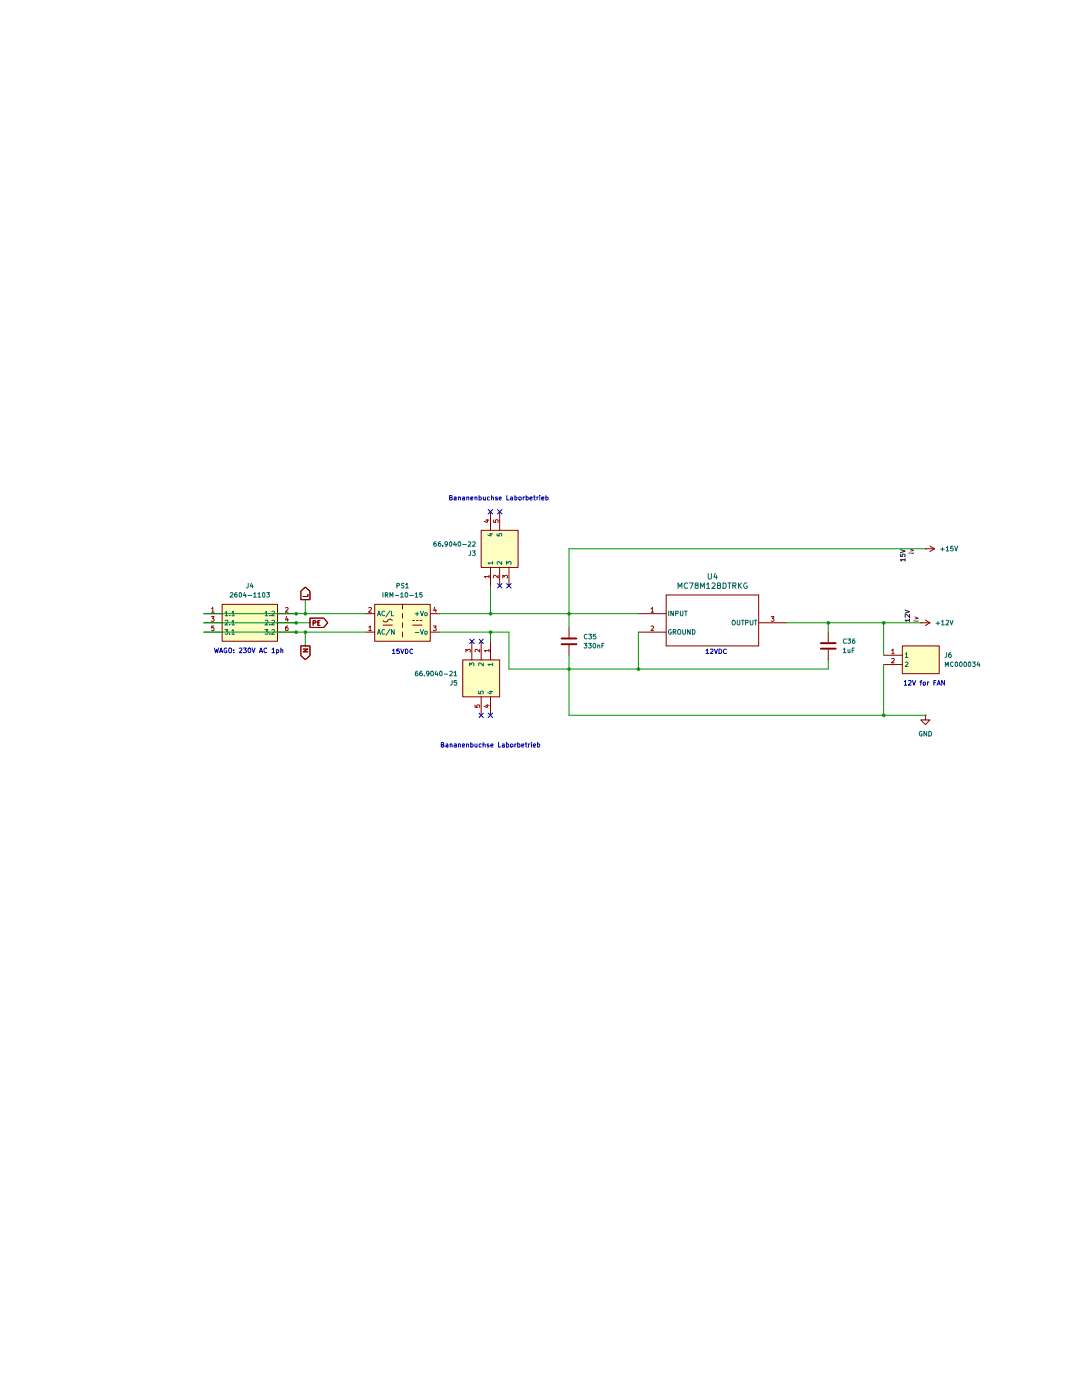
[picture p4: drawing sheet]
(kicad_sch
 (version 20260306)
 (generator "eeschema")
 (generator_version "10.0")
 (paper "A4")
 (title_block
  (title "Powersuppy")
  (date "2026-04-19")
  (rev "1.0")
  (company "Michael Hoyer, Simon Schaeffler, Florian Scheel"))
 (lib_symbols
  (symbol "Converter_ACDC:IRM-10-15" (exclude_from_sim no) (in_bom yes) (on_board yes)
   (in_pos_files yes)
   (duplicate_pin_numbers_are_jumpers no)
   (property "Reference" "PS" (at 0 6.35 0) (show_name no) (do_not_autoplace no) (effects (font (size 1.27 1.27))))
   (property "Value" "IRM-10-15" (at 0 -6.35 0) (show_name no) (do_not_autoplace no) (effects (font (size 1.27 1.27))))
   (property "Footprint" "Converter_ACDC:Converter_ACDC_MeanWell_IRM-10-xx_THT" (at 0 -8.89 0) (show_name no) (do_not_autoplace no) (hide yes) (effects (font (size 1.27 1.27))))
   (property "Datasheet" "https://www.meanwell.com/Upload/PDF/IRM-10/IRM-10-SPEC.PDF" (at 0 -10.16 0) (show_name no) (do_not_autoplace no) (hide yes) (effects (font (size 1.27 1.27))))
   (property "Description" "15V, 670mA, 10.05W, Isolated, AC-DC, 222A(IRM10)" (at 0 0 0) (show_name no) (do_not_autoplace no) (hide yes) (effects (font (size 1.27 1.27))))
   (symbol "IRM-10-15_0_1"
    (rectangle (start -7.62 5.08) (end 7.62 -5.08) (stroke (width 0.254) (type default)) (fill (type background)))
    (polyline (pts (xy -5.334 -0.635) (xy -2.794 -0.635)) (stroke (width 0) (type default)) (fill (type none)))
    (arc (start -4.064 0.635) (mid -4.699 0.2495) (end -5.334 0.635) (stroke (width 0) (type default)) (fill (type none)))
    (arc (start -4.064 0.635) (mid -3.429 1.0072) (end -2.794 0.635) (stroke (width 0) (type default)) (fill (type none)))
    (polyline (pts (xy 0 5.08) (xy 0 3.81)) (stroke (width 0) (type default)) (fill (type none)))
    (polyline (pts (xy 0 2.54) (xy 0 1.27)) (stroke (width 0) (type default)) (fill (type none)))
    (polyline (pts (xy 0 0) (xy 0 -1.27)) (stroke (width 0) (type default)) (fill (type none)))
    (polyline (pts (xy 0 -2.54) (xy 0 -3.81)) (stroke (width 0) (type default)) (fill (type none)))
    (polyline (pts (xy 2.794 0.635) (xy 3.302 0.635)) (stroke (width 0) (type default)) (fill (type none)))
    (polyline (pts (xy 2.794 -0.635) (xy 5.334 -0.635)) (stroke (width 0) (type default)) (fill (type none)))
    (polyline (pts (xy 3.81 0.635) (xy 4.318 0.635)) (stroke (width 0) (type default)) (fill (type none)))
    (polyline (pts (xy 4.826 0.635) (xy 5.334 0.635)) (stroke (width 0) (type default)) (fill (type none))))
   (symbol "IRM-10-15_1_1"
    (pin power_in line (at -10.16 -2.54 0) (length 2.54) (name "AC/N" (effects (font (size 1.27 1.27)))) (number "1" (effects (font (size 1.27 1.27)))))
    (pin power_in line (at -10.16 2.54 0) (length 2.54) (name "AC/L" (effects (font (size 1.27 1.27)))) (number "2" (effects (font (size 1.27 1.27)))))
    (pin power_out line (at 10.16 -2.54 180) (length 2.54) (name "-Vo" (effects (font (size 1.27 1.27)))) (number "3" (effects (font (size 1.27 1.27)))))
    (pin power_out line (at 10.16 2.54 180) (length 2.54) (name "+Vo" (effects (font (size 1.27 1.27)))) (number "4" (effects (font (size 1.27 1.27))))))
   (embedded_fonts no))
  (symbol "Device:C"
   (pin_numbers (hide yes))
   (pin_names
    (offset 0.254)) (exclude_from_sim no) (in_bom yes) (on_board yes)
   (in_pos_files yes)
   (duplicate_pin_numbers_are_jumpers no)
   (property "Reference" "C" (at 0.635 2.54 0) (show_name no) (do_not_autoplace no) (effects (font (size 1.27 1.27)) (justify left)))
   (property "Value" "C" (at 0.635 -2.54 0) (show_name no) (do_not_autoplace no) (effects (font (size 1.27 1.27)) (justify left)))
   (property "Footprint" "" (at 0.9652 -3.81 0) (show_name no) (do_not_autoplace no) (hide yes) (effects (font (size 1.27 1.27))))
   (property "Datasheet" "" (at 0 0 0) (show_name no) (do_not_autoplace no) (hide yes) (effects (font (size 1.27 1.27))))
   (property "Description" "Unpolarized capacitor" (at 0 0 0) (show_name no) (do_not_autoplace no) (hide yes) (effects (font (size 1.27 1.27))))
   (symbol "C_0_1"
    (polyline (pts (xy -2.032 0.762) (xy 2.032 0.762)) (stroke (width 0.508) (type default)) (fill (type none)))
    (polyline (pts (xy -2.032 -0.762) (xy 2.032 -0.762)) (stroke (width 0.508) (type default)) (fill (type none))))
   (symbol "C_1_1"
    (pin passive line (at 0 3.81 270) (length 2.794) (name "" (effects (font (size 1.27 1.27)))) (number "1" (effects (font (size 1.27 1.27)))))
    (pin passive line (at 0 -3.81 90) (length 2.794) (name "" (effects (font (size 1.27 1.27)))) (number "2" (effects (font (size 1.27 1.27))))))
   (embedded_fonts no))
  (symbol "SamacSys_Parts:2604-1103" (exclude_from_sim no) (in_bom yes) (on_board yes)
   (in_pos_files yes)
   (duplicate_pin_numbers_are_jumpers no)
   (property "Reference" "J" (at 21.59 7.62 0) (show_name no) (do_not_autoplace no) (effects (font (size 1.27 1.27)) (justify left top)))
   (property "Value" "2604-1103" (at 21.59 5.08 0) (show_name no) (do_not_autoplace no) (effects (font (size 1.27 1.27)) (justify left top)))
   (property "Footprint" "SamacSys_Parts:26041103" (at 21.59 -94.92 0) (show_name no) (do_not_autoplace no) (hide yes) (effects (font (size 1.27 1.27)) (justify left top)))
   (property "Datasheet" "https://www.wago.com/2604-1103" (at 21.59 -194.92 0) (show_name no) (do_not_autoplace no) (hide yes) (effects (font (size 1.27 1.27)) (justify left top)))
   (property "Description" "PCB terminal block; lever; 4 mm; Pin spacing 5 mm; 3-pole; Push-in CAGE CLAMP" (at 0 0 0) (show_name no) (do_not_autoplace no) (hide yes) (effects (font (size 1.27 1.27))))
   (property "Height" "16.7" (at 21.59 -394.92 0) (show_name no) (do_not_autoplace no) (hide yes) (effects (font (size 1.27 1.27)) (justify left top)))
   (property "Manufacturer_Name" "Wago" (at 21.59 -494.92 0) (show_name no) (do_not_autoplace no) (hide yes) (effects (font (size 1.27 1.27)) (justify left top)))
   (property "Manufacturer_Part_Number" "2604-1103" (at 21.59 -594.92 0) (show_name no) (do_not_autoplace no) (hide yes) (effects (font (size 1.27 1.27)) (justify left top)))
   (property "Mouser Part Number" "" (at 21.59 -694.92 0) (show_name no) (do_not_autoplace no) (hide yes) (effects (font (size 1.27 1.27)) (justify left top)))
   (property "Mouser Price/Stock" "" (at 21.59 -794.92 0) (show_name no) (do_not_autoplace no) (hide yes) (effects (font (size 1.27 1.27)) (justify left top)))
   (property "Arrow Part Number" "2604-1103" (at 21.59 -894.92 0) (show_name no) (do_not_autoplace no) (hide yes) (effects (font (size 1.27 1.27)) (justify left top)))
   (property "Arrow Price/Stock" "https://www.arrow.com/en/products/2604-1103/wago-kontakttechnik-gmbh?utm_currency=USD&region=nac" (at 21.59 -994.92 0) (show_name no) (do_not_autoplace no) (hide yes) (effects (font (size 1.27 1.27)) (justify left top)))
   (symbol "2604-1103_1_1"
    (rectangle (start 5.08 2.54) (end 20.32 -7.62) (stroke (width 0.254) (type default)) (fill (type background)))
    (pin passive line (at 0 0 0) (length 5.08) (name "1.1" (effects (font (size 1.27 1.27)))) (number "1" (effects (font (size 1.27 1.27)))))
    (pin passive line (at 25.4 0 180) (length 5.08) (name "1.2" (effects (font (size 1.27 1.27)))) (number "2" (effects (font (size 1.27 1.27)))))
    (pin passive line (at 0 -2.54 0) (length 5.08) (name "2.1" (effects (font (size 1.27 1.27)))) (number "3" (effects (font (size 1.27 1.27)))))
    (pin passive line (at 25.4 -2.54 180) (length 5.08) (name "2.2" (effects (font (size 1.27 1.27)))) (number "4" (effects (font (size 1.27 1.27)))))
    (pin passive line (at 0 -5.08 0) (length 5.08) (name "3.1" (effects (font (size 1.27 1.27)))) (number "5" (effects (font (size 1.27 1.27)))))
    (pin passive line (at 25.4 -5.08 180) (length 5.08) (name "3.2" (effects (font (size 1.27 1.27)))) (number "6" (effects (font (size 1.27 1.27))))))
   (embedded_fonts no))
  (symbol "SamacSys_Parts:66.9040-21" (exclude_from_sim no) (in_bom yes) (on_board yes)
   (in_pos_files yes)
   (duplicate_pin_numbers_are_jumpers no)
   (property "Reference" "J" (at 16.51 7.62 0) (show_name no) (do_not_autoplace no) (effects (font (size 1.27 1.27)) (justify left top)))
   (property "Value" "66.9040-21" (at 16.51 5.08 0) (show_name no) (do_not_autoplace no) (effects (font (size 1.27 1.27)) (justify left top)))
   (property "Footprint" "SamacSys_Parts:66904021" (at 16.51 -94.92 0) (show_name no) (do_not_autoplace no) (hide yes) (effects (font (size 1.27 1.27)) (justify left top)))
   (property "Datasheet" "https://www.staubli.com/content/dam/ecs/technical-documentation/datasheets/TM/66.9040_en.pdf" (at 16.51 -194.92 0) (show_name no) (do_not_autoplace no) (hide yes) (effects (font (size 1.27 1.27)) (justify left top)))
   (property "Description" "Staubli Black Female Banana Socket, 4 mm Connector, Solder Termination, 24A, 1000V, Gold Plating" (at 0 0 0) (show_name no) (do_not_autoplace no) (hide yes) (effects (font (size 1.27 1.27))))
   (property "Height" "11.5" (at 16.51 -394.92 0) (show_name no) (do_not_autoplace no) (hide yes) (effects (font (size 1.27 1.27)) (justify left top)))
   (property "Farnell Part Number" "" (at 16.51 -494.92 0) (show_name no) (do_not_autoplace no) (hide yes) (effects (font (size 1.27 1.27)) (justify left top)))
   (property "Farnell Price/Stock" "" (at 16.51 -594.92 0) (show_name no) (do_not_autoplace no) (hide yes) (effects (font (size 1.27 1.27)) (justify left top)))
   (property "Manufacturer_Name" "STAUBLI" (at 16.51 -694.92 0) (show_name no) (do_not_autoplace no) (hide yes) (effects (font (size 1.27 1.27)) (justify left top)))
   (property "Manufacturer_Part_Number" "66.9040-21" (at 16.51 -794.92 0) (show_name no) (do_not_autoplace no) (hide yes) (effects (font (size 1.27 1.27)) (justify left top)))
   (symbol "66.9040-21_1_1"
    (rectangle (start 5.08 2.54) (end 15.24 -7.62) (stroke (width 0.254) (type default)) (fill (type background)))
    (pin passive line (at 0 0 0) (length 5.08) (name "1" (effects (font (size 1.27 1.27)))) (number "1" (effects (font (size 1.27 1.27)))))
    (pin passive line (at 0 -2.54 0) (length 5.08) (name "2" (effects (font (size 1.27 1.27)))) (number "2" (effects (font (size 1.27 1.27)))))
    (pin passive line (at 0 -5.08 0) (length 5.08) (name "3" (effects (font (size 1.27 1.27)))) (number "3" (effects (font (size 1.27 1.27)))))
    (pin passive line (at 20.32 0 180) (length 5.08) (name "4" (effects (font (size 1.27 1.27)))) (number "4" (effects (font (size 1.27 1.27)))))
    (pin passive line (at 20.32 -2.54 180) (length 5.08) (name "5" (effects (font (size 1.27 1.27)))) (number "5" (effects (font (size 1.27 1.27))))))
   (embedded_fonts no))
  (symbol "SamacSys_Parts:66.9040-22" (exclude_from_sim no) (in_bom yes) (on_board yes)
   (in_pos_files yes)
   (duplicate_pin_numbers_are_jumpers no)
   (property "Reference" "J" (at 16.51 7.62 0) (show_name no) (do_not_autoplace no) (effects (font (size 1.27 1.27)) (justify left top)))
   (property "Value" "66.9040-22" (at 16.51 5.08 0) (show_name no) (do_not_autoplace no) (effects (font (size 1.27 1.27)) (justify left top)))
   (property "Footprint" "SamacSys_Parts:66904022" (at 16.51 -94.92 0) (show_name no) (do_not_autoplace no) (hide yes) (effects (font (size 1.27 1.27)) (justify left top)))
   (property "Datasheet" "" (at 16.51 -194.92 0) (show_name no) (do_not_autoplace no) (hide yes) (effects (font (size 1.27 1.27)) (justify left top)))
   (property "Description" "STAUBLI - 66.9040-22 - SOCKET, PCB, 4MM, R/A, RED" (at 0 0 0) (show_name no) (do_not_autoplace no) (hide yes) (effects (font (size 1.27 1.27))))
   (property "Height" "11.5" (at 16.51 -394.92 0) (show_name no) (do_not_autoplace no) (hide yes) (effects (font (size 1.27 1.27)) (justify left top)))
   (property "Farnell Part Number" "" (at 16.51 -494.92 0) (show_name no) (do_not_autoplace no) (hide yes) (effects (font (size 1.27 1.27)) (justify left top)))
   (property "Farnell Price/Stock" "" (at 16.51 -594.92 0) (show_name no) (do_not_autoplace no) (hide yes) (effects (font (size 1.27 1.27)) (justify left top)))
   (property "Manufacturer_Name" "STAUBLI" (at 16.51 -694.92 0) (show_name no) (do_not_autoplace no) (hide yes) (effects (font (size 1.27 1.27)) (justify left top)))
   (property "Manufacturer_Part_Number" "66.9040-22" (at 16.51 -794.92 0) (show_name no) (do_not_autoplace no) (hide yes) (effects (font (size 1.27 1.27)) (justify left top)))
   (symbol "66.9040-22_1_1"
    (rectangle (start 5.08 2.54) (end 15.24 -7.62) (stroke (width 0.254) (type default)) (fill (type background)))
    (pin passive line (at 0 0 0) (length 5.08) (name "1" (effects (font (size 1.27 1.27)))) (number "1" (effects (font (size 1.27 1.27)))))
    (pin passive line (at 0 -2.54 0) (length 5.08) (name "2" (effects (font (size 1.27 1.27)))) (number "2" (effects (font (size 1.27 1.27)))))
    (pin passive line (at 0 -5.08 0) (length 5.08) (name "3" (effects (font (size 1.27 1.27)))) (number "3" (effects (font (size 1.27 1.27)))))
    (pin passive line (at 20.32 0 180) (length 5.08) (name "4" (effects (font (size 1.27 1.27)))) (number "4" (effects (font (size 1.27 1.27)))))
    (pin passive line (at 20.32 -2.54 180) (length 5.08) (name "5" (effects (font (size 1.27 1.27)))) (number "5" (effects (font (size 1.27 1.27))))))
   (embedded_fonts no))
  (symbol "SamacSys_Parts:MC78M12BDTRKG"
   (pin_names
    (offset 0.254)) (exclude_from_sim no) (in_bom yes) (on_board yes)
   (in_pos_files yes)
   (duplicate_pin_numbers_are_jumpers no)
   (property "Reference" "U" (at 0.254 12.192 0) (show_name no) (do_not_autoplace no) (effects (font (size 1.524 1.524))))
   (property "Value" "MC78M12BDTRKG" (at 0.254 9.652 0) (show_name no) (do_not_autoplace no) (effects (font (size 1.524 1.524))))
   (property "Footprint" "SamacSys_Parts:DPAK-3_ONS" (at 0 -7.874 0) (show_name no) (do_not_autoplace no) (hide yes) (effects (font (size 1.27 1.27)
    (italic yes))))
   (property "Datasheet" "MC78M12BDTRKG" (at 0.508 -10.16 0) (show_name no) (do_not_autoplace no) (hide yes) (effects (font (size 1.27 1.27)
    (italic yes))))
   (property "Description" "" (at -20.32 11.43 0) (show_name no) (do_not_autoplace no) (hide yes) (effects (font (size 1.27 1.27))))
   (symbol "MC78M12BDTRKG_0_1"
    (polyline (pts (xy -12.7 7.62) (xy -12.7 -6.35)) (stroke (width 0.127) (type default)) (fill (type none)))
    (polyline (pts (xy -12.7 -6.35) (xy 12.7 -6.35)) (stroke (width 0.127) (type default)) (fill (type none)))
    (polyline (pts (xy 12.7 7.62) (xy -12.7 7.62)) (stroke (width 0.127) (type default)) (fill (type none)))
    (polyline (pts (xy 12.7 -6.35) (xy 12.7 7.62)) (stroke (width 0.127) (type default)) (fill (type none)))
    (pin input line (at -20.32 2.54 0) (length 7.62) (name "INPUT" (effects (font (size 1.27 1.27)))) (number "1" (effects (font (size 1.27 1.27)))))
    (pin power_in line (at -20.32 -2.54 0) (length 7.62) (name "GROUND" (effects (font (size 1.27 1.27)))) (number "2" (effects (font (size 1.27 1.27)))))
    (pin output line (at 20.32 0 180) (length 7.62) (name "OUTPUT" (effects (font (size 1.27 1.27)))) (number "3" (effects (font (size 1.27 1.27))))))
   (embedded_fonts no))
  (symbol "power:+12V"
   (power global)
   (pin_numbers (hide yes))
   (pin_names
    (offset 0) (hide yes)) (exclude_from_sim no) (in_bom yes) (on_board yes)
   (in_pos_files yes)
   (duplicate_pin_numbers_are_jumpers no)
   (property "Reference" "#PWR" (at 0 -3.81 0) (show_name no) (do_not_autoplace no) (hide yes) (effects (font (size 1.27 1.27))))
   (property "Value" "+12V" (at 0 3.556 0) (show_name no) (do_not_autoplace no) (effects (font (size 1.27 1.27))))
   (property "Footprint" "" (at 0 0 0) (show_name no) (do_not_autoplace no) (hide yes) (effects (font (size 1.27 1.27))))
   (property "Datasheet" "" (at 0 0 0) (show_name no) (do_not_autoplace no) (hide yes) (effects (font (size 1.27 1.27))))
   (property "Description" "Power symbol creates a global label with name \"+12V\"" (at 0 0 0) (show_name no) (do_not_autoplace no) (hide yes) (effects (font (size 1.27 1.27))))
   (symbol "+12V_0_1"
    (polyline (pts (xy -0.762 1.27) (xy 0 2.54)) (stroke (width 0) (type default)) (fill (type none)))
    (polyline (pts (xy 0 2.54) (xy 0.762 1.27)) (stroke (width 0) (type default)) (fill (type none)))
    (polyline (pts (xy 0 0) (xy 0 2.54)) (stroke (width 0) (type default)) (fill (type none))))
   (symbol "+12V_1_1"
    (pin power_in line (at 0 0 90) (length 0) (name "" (effects (font (size 1.27 1.27)))) (number "1" (effects (font (size 1.27 1.27))))))
   (embedded_fonts no))
  (symbol "power:+15V"
   (power global)
   (pin_numbers (hide yes))
   (pin_names
    (offset 0) (hide yes)) (exclude_from_sim no) (in_bom yes) (on_board yes)
   (in_pos_files yes)
   (duplicate_pin_numbers_are_jumpers no)
   (property "Reference" "#PWR" (at 0 -3.81 0) (show_name no) (do_not_autoplace no) (hide yes) (effects (font (size 1.27 1.27))))
   (property "Value" "+15V" (at 0 3.556 0) (show_name no) (do_not_autoplace no) (effects (font (size 1.27 1.27))))
   (property "Footprint" "" (at 0 0 0) (show_name no) (do_not_autoplace no) (hide yes) (effects (font (size 1.27 1.27))))
   (property "Datasheet" "" (at 0 0 0) (show_name no) (do_not_autoplace no) (hide yes) (effects (font (size 1.27 1.27))))
   (property "Description" "Power symbol creates a global label with name \"+15V\"" (at 0 0 0) (show_name no) (do_not_autoplace no) (hide yes) (effects (font (size 1.27 1.27))))
   (symbol "+15V_0_1"
    (polyline (pts (xy -0.762 1.27) (xy 0 2.54)) (stroke (width 0) (type default)) (fill (type none)))
    (polyline (pts (xy 0 2.54) (xy 0.762 1.27)) (stroke (width 0) (type default)) (fill (type none)))
    (polyline (pts (xy 0 0) (xy 0 2.54)) (stroke (width 0) (type default)) (fill (type none))))
   (symbol "+15V_1_1"
    (pin power_in line (at 0 0 90) (length 0) (name "" (effects (font (size 1.27 1.27)))) (number "1" (effects (font (size 1.27 1.27))))))
   (embedded_fonts no))
  (symbol "power:GND"
   (power global)
   (pin_numbers (hide yes))
   (pin_names
    (offset 0) (hide yes)) (exclude_from_sim no) (in_bom yes) (on_board yes)
   (in_pos_files yes)
   (duplicate_pin_numbers_are_jumpers no)
   (property "Reference" "#PWR" (at 0 -6.35 0) (show_name no) (do_not_autoplace no) (hide yes) (effects (font (size 1.27 1.27))))
   (property "Value" "GND" (at 0 -3.81 0) (show_name no) (do_not_autoplace no) (effects (font (size 1.27 1.27))))
   (property "Footprint" "" (at 0 0 0) (show_name no) (do_not_autoplace no) (hide yes) (effects (font (size 1.27 1.27))))
   (property "Datasheet" "" (at 0 0 0) (show_name no) (do_not_autoplace no) (hide yes) (effects (font (size 1.27 1.27))))
   (property "Description" "Power symbol creates a global label with name \"GND\" , ground" (at 0 0 0) (show_name no) (do_not_autoplace no) (hide yes) (effects (font (size 1.27 1.27))))
   (symbol "GND_0_1"
    (polyline (pts (xy 0 0) (xy 0 -1.27) (xy 1.27 -1.27) (xy 0 -2.54) (xy -1.27 -1.27) (xy 0 -1.27)) (stroke (width 0) (type default)) (fill (type none))))
   (symbol "GND_1_1"
    (pin power_in line (at 0 0 270) (length 0) (name "" (effects (font (size 1.27 1.27)))) (number "1" (effects (font (size 1.27 1.27))))))
   (embedded_fonts no))
  (symbol "vfd_lib:MC000034" (exclude_from_sim no) (in_bom yes) (on_board yes)
   (in_pos_files yes)
   (duplicate_pin_numbers_are_jumpers no)
   (property "Reference" "J" (at 16.51 7.62 0) (show_name no) (do_not_autoplace no) (effects (font (size 1.27 1.27)) (justify left top)))
   (property "Value" "MC000034" (at 16.51 5.08 0) (show_name no) (do_not_autoplace no) (effects (font (size 1.27 1.27)) (justify left top)))
   (property "Footprint" "vfd_lib:MC000034" (at 16.51 -94.92 0) (show_name no) (do_not_autoplace no) (hide yes) (effects (font (size 1.27 1.27)) (justify left top)))
   (property "Datasheet" "" (at 16.51 -194.92 0) (show_name no) (do_not_autoplace no) (hide yes) (effects (font (size 1.27 1.27)) (justify left top)))
   (property "Description" "TERMINAL BLOCK, WIRE TO BRD, No. of positions 02, 16Amp 300V, 16Amp, 300V" (at 0 0 0) (show_name no) (do_not_autoplace no) (hide yes) (effects (font (size 1.27 1.27))))
   (property "Height" "14.3" (at 16.51 -394.92 0) (show_name no) (do_not_autoplace no) (hide yes) (effects (font (size 1.27 1.27)) (justify left top)))
   (property "Farnell Part Number" "" (at 16.51 -494.92 0) (show_name no) (do_not_autoplace no) (hide yes) (effects (font (size 1.27 1.27)) (justify left top)))
   (property "Farnell Price/Stock" "" (at 16.51 -594.92 0) (show_name no) (do_not_autoplace no) (hide yes) (effects (font (size 1.27 1.27)) (justify left top)))
   (property "Manufacturer_Name" "Multicomp Pro" (at 16.51 -694.92 0) (show_name no) (do_not_autoplace no) (hide yes) (effects (font (size 1.27 1.27)) (justify left top)))
   (property "Manufacturer_Part_Number" "MC000034" (at 16.51 -794.92 0) (show_name no) (do_not_autoplace no) (hide yes) (effects (font (size 1.27 1.27)) (justify left top)))
   (symbol "MC000034_1_1"
    (rectangle (start 5.08 2.54) (end 15.24 -5.08) (stroke (width 0.254) (type default)) (fill (type background)))
    (pin passive line (at 0 0 0) (length 5.08) (name "1" (effects (font (size 1.27 1.27)))) (number "1" (effects (font (size 1.27 1.27)))))
    (pin passive line (at 0 -2.54 0) (length 5.08) (name "2" (effects (font (size 1.27 1.27)))) (number "2" (effects (font (size 1.27 1.27))))))
   (embedded_fonts no)))
 (text "WAGO: 230V AC 1ph"
  (exclude_from_sim no)
  (at 68.326 91.694 0)
  (effects (font (size 1.27 1.27))))
 (text "12VDC"
  (exclude_from_sim no)
  (at 196.596 91.948 0)
  (effects (font (size 1.27 1.27))))
 (text "Bananenbuchse Laborbetrieb"
  (exclude_from_sim no)
  (at 136.906 49.784 0)
  (effects (font (size 1.27 1.27))))
 (text "Bananenbuchse Laborbetrieb"
  (exclude_from_sim no)
  (at 134.62 117.602 0)
  (effects (font (size 1.27 1.27))))
 (text "15VDC"
  (exclude_from_sim no)
  (at 110.49 91.948 0)
  (effects (font (size 1.27 1.27))))
 (text "12V for FAN"
  (exclude_from_sim no)
  (at 253.746 100.584 0)
  (effects (font (size 1.27 1.27))))
 (junction
  (at 81.28 83.82)
  (diameter 0)
  (color 0 0 0 0))
 (junction
  (at 242.57 109.22)
  (diameter 0)
  (color 0 0 0 0))
 (junction
  (at 242.57 83.82)
  (diameter 0)
  (color 0 0 0 0))
 (junction
  (at 156.21 81.28)
  (diameter 0)
  (color 0 0 0 0))
 (junction
  (at 83.82 86.36)
  (diameter 0)
  (color 0 0 0 0))
 (junction
  (at 156.21 96.52)
  (diameter 0)
  (color 0 0 0 0))
 (junction
  (at 227.33 83.82)
  (diameter 0)
  (color 0 0 0 0))
 (junction
  (at 81.28 81.28)
  (diameter 0)
  (color 0 0 0 0))
 (junction
  (at 81.28 86.36)
  (diameter 0)
  (color 0 0 0 0))
 (junction
  (at 134.62 86.36)
  (diameter 0)
  (color 0 0 0 0))
 (junction
  (at 175.26 96.52)
  (diameter 0)
  (color 0 0 0 0))
 (junction
  (at 134.62 81.28)
  (diameter 0)
  (color 0 0 0 0))
 (junction
  (at 83.82 81.28)
  (diameter 0)
  (color 0 0 0 0))
 (no_connect
  (at 129.54 88.9))
 (no_connect
  (at 132.08 109.22))
 (no_connect
  (at 139.7 73.66))
 (no_connect
  (at 132.08 88.9))
 (no_connect
  (at 137.16 73.66))
 (no_connect
  (at 137.16 53.34))
 (no_connect
  (at 134.62 109.22))
 (no_connect
  (at 134.62 53.34))
 (wire
  (pts (xy 227.33 83.82) (xy 227.33 86.36))
  (stroke (width 0) (type default)))
 (wire
  (pts (xy 156.21 63.5) (xy 156.21 81.28))
  (stroke (width 0) (type default)))
 (wire
  (pts (xy 83.82 77.47) (xy 83.82 81.28))
  (stroke (width 0) (type default)))
 (wire
  (pts (xy 134.62 86.36) (xy 139.7 86.36))
  (stroke (width 0) (type default)))
 (wire
  (pts (xy 242.57 83.82) (xy 252.73 83.82))
  (stroke (width 0) (type default)))
 (wire
  (pts (xy 139.7 96.52) (xy 227.33 96.52))
  (stroke (width 0) (type default)))
 (wire
  (pts (xy 156.21 85.09) (xy 156.21 81.28))
  (stroke (width 0) (type default)))
 (wire
  (pts (xy 120.65 81.28) (xy 134.62 81.28))
  (stroke (width 0) (type default)))
 (wire
  (pts (xy 254 63.5) (xy 156.21 63.5))
  (stroke (width 0) (type default)))
 (wire
  (pts (xy 227.33 83.82) (xy 242.57 83.82))
  (stroke (width 0) (type default)))
 (wire
  (pts (xy 227.33 93.98) (xy 227.33 96.52))
  (stroke (width 0) (type default)))
 (wire
  (pts (xy 215.9 83.82) (xy 227.33 83.82))
  (stroke (width 0) (type default)))
 (wire
  (pts (xy 55.88 81.28) (xy 81.28 81.28))
  (stroke (width 0) (type default)))
 (wire
  (pts (xy 175.26 86.36) (xy 175.26 96.52))
  (stroke (width 0) (type default)))
 (wire
  (pts (xy 242.57 83.82) (xy 242.57 92.71))
  (stroke (width 0) (type default)))
 (wire
  (pts (xy 83.82 86.36) (xy 100.33 86.36))
  (stroke (width 0) (type default)))
 (wire
  (pts (xy 83.82 90.17) (xy 83.82 86.36))
  (stroke (width 0) (type default)))
 (wire
  (pts (xy 134.62 73.66) (xy 134.62 81.28))
  (stroke (width 0) (type default)))
 (wire
  (pts (xy 156.21 109.22) (xy 242.57 109.22))
  (stroke (width 0) (type default)))
 (wire
  (pts (xy 156.21 92.71) (xy 156.21 96.52))
  (stroke (width 0) (type default)))
 (wire
  (pts (xy 156.21 81.28) (xy 175.26 81.28))
  (stroke (width 0) (type default)))
 (wire
  (pts (xy 83.82 81.28) (xy 81.28 81.28))
  (stroke (width 0) (type default)))
 (wire
  (pts (xy 83.82 81.28) (xy 100.33 81.28))
  (stroke (width 0) (type default)))
 (wire
  (pts (xy 134.62 81.28) (xy 156.21 81.28))
  (stroke (width 0) (type default)))
 (wire
  (pts (xy 156.21 109.22) (xy 156.21 96.52))
  (stroke (width 0) (type default)))
 (wire
  (pts (xy 81.28 83.82) (xy 85.09 83.82))
  (stroke (width 0) (type default)))
 (wire
  (pts (xy 139.7 96.52) (xy 139.7 86.36))
  (stroke (width 0) (type default)))
 (wire
  (pts (xy 242.57 109.22) (xy 254 109.22))
  (stroke (width 0) (type default)))
 (wire
  (pts (xy 120.65 86.36) (xy 134.62 86.36))
  (stroke (width 0) (type default)))
 (wire
  (pts (xy 55.88 83.82) (xy 81.28 83.82))
  (stroke (width 0) (type default)))
 (wire
  (pts (xy 83.82 86.36) (xy 81.28 86.36))
  (stroke (width 0) (type default)))
 (wire
  (pts (xy 242.57 95.25) (xy 242.57 109.22))
  (stroke (width 0) (type default)))
 (wire
  (pts (xy 134.62 86.36) (xy 134.62 88.9))
  (stroke (width 0) (type default)))
 (wire
  (pts (xy 55.88 86.36) (xy 81.28 86.36))
  (stroke (width 0) (type default)))
 (label "15V"
  (at 248.92 63.5 270)
  (fields_autoplaced yes)
  (effects (font (size 1.27 1.27)) (justify right bottom))
  (property "Netzklasse" "lv" (at 250.19 63.5 90) (show_name no) (do_not_autoplace no) (effects (font (size 1.27 1.27)
    (italic yes)) (justify right))))
 (label "12V"
  (at 250.19 83.82 90)
  (fields_autoplaced yes)
  (effects (font (size 1.27 1.27)) (justify left bottom))
  (property "Netzklasse" "lv" (at 251.46 83.82 90) (show_name no) (do_not_autoplace no) (effects (font (size 1.27 1.27)
    (italic yes)) (justify left))))
 (global_label "L"
  (shape output)
  (at 83.82 77.47 90)
  (fields_autoplaced yes)
  (effects (font (size 1.27 1.27)) (justify left))
  (property "Intersheetrefs" "${INTERSHEET_REFS}" (at 83.82 73.4567 90) (hide yes) (show_name no) (do_not_autoplace no) (effects (font (size 1.27 1.27)) (justify left))))
 (global_label "PE"
  (shape output)
  (at 85.09 83.82 0)
  (fields_autoplaced yes)
  (effects (font (size 1.27 1.27)) (justify left))
  (property "Intersheetrefs" "${INTERSHEET_REFS}" (at 90.4942 83.82 0) (hide yes) (show_name no) (do_not_autoplace no) (effects (font (size 1.27 1.27)) (justify left))))
 (global_label "N"
  (shape output)
  (at 83.82 90.17 270)
  (fields_autoplaced yes)
  (effects (font (size 1.27 1.27)) (justify right))
  (property "Intersheetrefs" "${INTERSHEET_REFS}" (at 83.82 94.4857 90) (hide yes) (show_name no) (do_not_autoplace no) (effects (font (size 1.27 1.27)) (justify right))))
 (symbol
  (lib_id "SamacSys_Parts:MC78M12BDTRKG")
  (at 195.58 83.82 0)
  (unit 1)
  (body_style 1)
  (exclude_from_sim no)
  (in_bom yes)
  (on_board yes)
  (in_pos_files yes)
  (dnp no)
  (fields_autoplaced yes)
  (property "Reference" "U4" (at 195.58 71.12 0) (show_name no) (do_not_autoplace no) (effects (font (size 1.524 1.524))))
  (property "Value" "MC78M12BDTRKG" (at 195.58 73.66 0) (show_name no) (do_not_autoplace no) (effects (font (size 1.524 1.524))))
  (property "Footprint" "vfd_lib:DPAK-3_ONS" (at 195.58 91.694 0) (hide yes) (show_name no) (do_not_autoplace no) (effects (font (size 1.27 1.27)
    (italic yes))))
  (property "Datasheet" "MC78M12BDTRKG" (at 196.088 93.98 0) (hide yes) (show_name no) (do_not_autoplace no) (effects (font (size 1.27 1.27)
    (italic yes))))
  (property "Description" "" (at 175.26 72.39 0) (hide yes) (show_name no) (do_not_autoplace no) (effects (font (size 1.27 1.27))))
  (pin "1")
  (pin "3")
  (pin "2"))
 (symbol
  (lib_id "Converter_ACDC:IRM-10-15")
  (at 110.49 83.82 0)
  (unit 1)
  (body_style 1)
  (exclude_from_sim no)
  (in_bom yes)
  (on_board yes)
  (in_pos_files yes)
  (dnp no)
  (fields_autoplaced yes)
  (property "Reference" "PS1" (at 110.49 73.66 0) (show_name no) (do_not_autoplace no) (effects (font (size 1.27 1.27))))
  (property "Value" "IRM-10-15" (at 110.49 76.2 0) (show_name no) (do_not_autoplace no) (effects (font (size 1.27 1.27))))
  (property "Footprint" "Converter_ACDC:Converter_ACDC_MeanWell_IRM-10-xx_THT" (at 110.49 92.71 0) (hide yes) (show_name no) (do_not_autoplace no) (effects (font (size 1.27 1.27))))
  (property "Datasheet" "https://www.meanwell.com/Upload/PDF/IRM-10/IRM-10-SPEC.PDF" (at 110.49 93.98 0) (hide yes) (show_name no) (do_not_autoplace no) (effects (font (size 1.27 1.27))))
  (property "Description" "15V, 670mA, 10.05W, Isolated, AC-DC, 222A(IRM10)" (at 110.49 83.82 0) (hide yes) (show_name no) (do_not_autoplace no) (effects (font (size 1.27 1.27))))
  (pin "1")
  (pin "2")
  (pin "4")
  (pin "3"))
 (symbol
  (lib_id "vfd_lib:MC000034")
  (at 242.57 92.71 0)
  (unit 1)
  (body_style 1)
  (exclude_from_sim no)
  (in_bom yes)
  (on_board yes)
  (in_pos_files yes)
  (dnp no)
  (fields_autoplaced yes)
  (property "Reference" "J6" (at 259.08 92.7099 0) (show_name no) (do_not_autoplace no) (effects (font (size 1.27 1.27)) (justify left)))
  (property "Value" "MC000034" (at 259.08 95.2499 0) (show_name no) (do_not_autoplace no) (effects (font (size 1.27 1.27)) (justify left)))
  (property "Footprint" "vfd_lib:MC000034" (at 259.08 187.63 0) (hide yes) (show_name no) (do_not_autoplace no) (effects (font (size 1.27 1.27)) (justify left top)))
  (property "Datasheet" "" (at 259.08 287.63 0) (hide yes) (show_name no) (do_not_autoplace no) (effects (font (size 1.27 1.27)) (justify left top)))
  (property "Description" "TERMINAL BLOCK, WIRE TO BRD, No. of positions 02, 16Amp 300V, 16Amp, 300V" (at 242.57 92.71 0) (hide yes) (show_name no) (do_not_autoplace no) (effects (font (size 1.27 1.27))))
  (property "Height" "14.3" (at 259.08 487.63 0) (hide yes) (show_name no) (do_not_autoplace no) (effects (font (size 1.27 1.27)) (justify left top)))
  (property "Farnell Part Number" "" (at 259.08 587.63 0) (hide yes) (show_name no) (do_not_autoplace no) (effects (font (size 1.27 1.27)) (justify left top)))
  (property "Farnell Price/Stock" "" (at 259.08 687.63 0) (hide yes) (show_name no) (do_not_autoplace no) (effects (font (size 1.27 1.27)) (justify left top)))
  (property "Manufacturer_Name" "Multicomp Pro" (at 259.08 787.63 0) (hide yes) (show_name no) (do_not_autoplace no) (effects (font (size 1.27 1.27)) (justify left top)))
  (property "Manufacturer_Part_Number" "MC000034" (at 259.08 887.63 0) (hide yes) (show_name no) (do_not_autoplace no) (effects (font (size 1.27 1.27)) (justify left top)))
  (pin "2")
  (pin "1"))
 (symbol
  (lib_id "power:GND")
  (at 254 109.22 0)
  (unit 1)
  (body_style 1)
  (exclude_from_sim no)
  (in_bom yes)
  (on_board yes)
  (in_pos_files yes)
  (dnp no)
  (fields_autoplaced yes)
  (property "Reference" "#PWR028" (at 254 115.57 0) (hide yes) (show_name no) (do_not_autoplace no) (effects (font (size 1.27 1.27))))
  (property "Value" "GND" (at 254 114.3 0) (show_name no) (do_not_autoplace no) (effects (font (size 1.27 1.27))))
  (property "Footprint" "" (at 254 109.22 0) (hide yes) (show_name no) (do_not_autoplace no) (effects (font (size 1.27 1.27))))
  (property "Datasheet" "" (at 254 109.22 0) (hide yes) (show_name no) (do_not_autoplace no) (effects (font (size 1.27 1.27))))
  (property "Description" "Power symbol creates a global label with name \"GND\" , ground" (at 254 109.22 0) (hide yes) (show_name no) (do_not_autoplace no) (effects (font (size 1.27 1.27))))
  (pin "1"))
 (symbol
  (lib_id "power:+15V")
  (at 254 63.5 270)
  (unit 1)
  (body_style 1)
  (exclude_from_sim no)
  (in_bom yes)
  (on_board yes)
  (in_pos_files yes)
  (dnp no)
  (fields_autoplaced yes)
  (property "Reference" "#PWR026" (at 250.19 63.5 0) (hide yes) (show_name no) (do_not_autoplace no) (effects (font (size 1.27 1.27))))
  (property "Value" "+15V" (at 257.81 63.4999 90) (show_name no) (do_not_autoplace no) (effects (font (size 1.27 1.27)) (justify left)))
  (property "Footprint" "" (at 254 63.5 0) (hide yes) (show_name no) (do_not_autoplace no) (effects (font (size 1.27 1.27))))
  (property "Datasheet" "" (at 254 63.5 0) (hide yes) (show_name no) (do_not_autoplace no) (effects (font (size 1.27 1.27))))
  (property "Description" "Power symbol creates a global label with name \"+15V\"" (at 254 63.5 0) (hide yes) (show_name no) (do_not_autoplace no) (effects (font (size 1.27 1.27))))
  (pin "1"))
 (symbol
  (lib_id "Device:C")
  (at 156.21 88.9 0)
  (unit 1)
  (body_style 1)
  (exclude_from_sim no)
  (in_bom yes)
  (on_board yes)
  (in_pos_files yes)
  (dnp no)
  (fields_autoplaced yes)
  (property "Reference" "C35" (at 160.02 87.6299 0) (show_name no) (do_not_autoplace no) (effects (font (size 1.27 1.27)) (justify left)))
  (property "Value" "330nF" (at 160.02 90.1699 0) (show_name no) (do_not_autoplace no) (effects (font (size 1.27 1.27)) (justify left)))
  (property "Footprint" "Capacitor_SMD:C_0603_1608Metric" (at 157.1752 92.71 0) (hide yes) (show_name no) (do_not_autoplace no) (effects (font (size 1.27 1.27))))
  (property "Datasheet" "" (at 156.21 88.9 0) (hide yes) (show_name no) (do_not_autoplace no) (effects (font (size 1.27 1.27))))
  (property "Description" "Unpolarized capacitor" (at 156.21 88.9 0) (hide yes) (show_name no) (do_not_autoplace no) (effects (font (size 1.27 1.27))))
  (pin "1")
  (pin "2"))
 (symbol
  (lib_id "Device:C")
  (at 227.33 90.17 0)
  (unit 1)
  (body_style 1)
  (exclude_from_sim no)
  (in_bom yes)
  (on_board yes)
  (in_pos_files yes)
  (dnp no)
  (fields_autoplaced yes)
  (property "Reference" "C36" (at 231.14 88.8999 0) (show_name no) (do_not_autoplace no) (effects (font (size 1.27 1.27)) (justify left)))
  (property "Value" "1uF" (at 231.14 91.4399 0) (show_name no) (do_not_autoplace no) (effects (font (size 1.27 1.27)) (justify left)))
  (property "Footprint" "Capacitor_SMD:C_0603_1608Metric" (at 228.2952 93.98 0) (hide yes) (show_name no) (do_not_autoplace no) (effects (font (size 1.27 1.27))))
  (property "Datasheet" "" (at 227.33 90.17 0) (hide yes) (show_name no) (do_not_autoplace no) (effects (font (size 1.27 1.27))))
  (property "Description" "Unpolarized capacitor" (at 227.33 90.17 0) (hide yes) (show_name no) (do_not_autoplace no) (effects (font (size 1.27 1.27))))
  (pin "2")
  (pin "1"))
 (symbol
  (lib_id "SamacSys_Parts:66.9040-22")
  (at 134.62 73.66 90)
  (unit 1)
  (body_style 1)
  (exclude_from_sim no)
  (in_bom yes)
  (on_board yes)
  (in_pos_files yes)
  (dnp no)
  (fields_autoplaced yes)
  (property "Reference" "J3" (at 130.81 64.7701 90) (show_name no) (do_not_autoplace no) (effects (font (size 1.27 1.27)) (justify left)))
  (property "Value" "66.9040-22" (at 130.81 62.2301 90) (show_name no) (do_not_autoplace no) (effects (font (size 1.27 1.27)) (justify left)))
  (property "Footprint" "vfd_lib:66904022" (at 229.54 57.15 0) (hide yes) (show_name no) (do_not_autoplace no) (effects (font (size 1.27 1.27)) (justify left top)))
  (property "Datasheet" "" (at 329.54 57.15 0) (hide yes) (show_name no) (do_not_autoplace no) (effects (font (size 1.27 1.27)) (justify left top)))
  (property "Description" "STAUBLI - 66.9040-22 - SOCKET, PCB, 4MM, R/A, RED" (at 134.62 73.66 0) (hide yes) (show_name no) (do_not_autoplace no) (effects (font (size 1.27 1.27))))
  (property "Height" "11.5" (at 529.54 57.15 0) (hide yes) (show_name no) (do_not_autoplace no) (effects (font (size 1.27 1.27)) (justify left top)))
  (property "Farnell Part Number" "" (at 629.54 57.15 0) (hide yes) (show_name no) (do_not_autoplace no) (effects (font (size 1.27 1.27)) (justify left top)))
  (property "Farnell Price/Stock" "" (at 729.54 57.15 0) (hide yes) (show_name no) (do_not_autoplace no) (effects (font (size 1.27 1.27)) (justify left top)))
  (property "Manufacturer_Name" "STAUBLI" (at 829.54 57.15 0) (hide yes) (show_name no) (do_not_autoplace no) (effects (font (size 1.27 1.27)) (justify left top)))
  (property "Manufacturer_Part_Number" "66.9040-22" (at 929.54 57.15 0) (hide yes) (show_name no) (do_not_autoplace no) (effects (font (size 1.27 1.27)) (justify left top)))
  (pin "2")
  (pin "5")
  (pin "1")
  (pin "3")
  (pin "4"))
 (symbol
  (lib_id "power:+12V")
  (at 252.73 83.82 270)
  (unit 1)
  (body_style 1)
  (exclude_from_sim no)
  (in_bom yes)
  (on_board yes)
  (in_pos_files yes)
  (dnp no)
  (fields_autoplaced yes)
  (property "Reference" "#PWR027" (at 248.92 83.82 0) (hide yes) (show_name no) (do_not_autoplace no) (effects (font (size 1.27 1.27))))
  (property "Value" "+12V" (at 256.54 83.8199 90) (show_name no) (do_not_autoplace no) (effects (font (size 1.27 1.27)) (justify left)))
  (property "Footprint" "" (at 252.73 83.82 0) (hide yes) (show_name no) (do_not_autoplace no) (effects (font (size 1.27 1.27))))
  (property "Datasheet" "" (at 252.73 83.82 0) (hide yes) (show_name no) (do_not_autoplace no) (effects (font (size 1.27 1.27))))
  (property "Description" "Power symbol creates a global label with name \"+12V\"" (at 252.73 83.82 0) (hide yes) (show_name no) (do_not_autoplace no) (effects (font (size 1.27 1.27))))
  (pin "1"))
 (symbol
  (lib_id "SamacSys_Parts:2604-1103")
  (at 55.88 81.28 0)
  (unit 1)
  (body_style 1)
  (exclude_from_sim no)
  (in_bom yes)
  (on_board yes)
  (in_pos_files yes)
  (dnp no)
  (fields_autoplaced yes)
  (property "Reference" "J4" (at 68.58 73.66 0) (show_name no) (do_not_autoplace no) (effects (font (size 1.27 1.27))))
  (property "Value" "2604-1103" (at 68.58 76.2 0) (show_name no) (do_not_autoplace no) (effects (font (size 1.27 1.27))))
  (property "Footprint" "vfd_lib:26041103" (at 77.47 176.2 0) (hide yes) (show_name no) (do_not_autoplace no) (effects (font (size 1.27 1.27)) (justify left top)))
  (property "Datasheet" "https://www.wago.com/2604-1103" (at 77.47 276.2 0) (hide yes) (show_name no) (do_not_autoplace no) (effects (font (size 1.27 1.27)) (justify left top)))
  (property "Description" "PCB terminal block; lever; 4 mm; Pin spacing 5 mm; 3-pole; Push-in CAGE CLAMP" (at 55.88 81.28 0) (hide yes) (show_name no) (do_not_autoplace no) (effects (font (size 1.27 1.27))))
  (property "Height" "16.7" (at 77.47 476.2 0) (hide yes) (show_name no) (do_not_autoplace no) (effects (font (size 1.27 1.27)) (justify left top)))
  (property "Manufacturer_Name" "Wago" (at 77.47 576.2 0) (hide yes) (show_name no) (do_not_autoplace no) (effects (font (size 1.27 1.27)) (justify left top)))
  (property "Manufacturer_Part_Number" "2604-1103" (at 77.47 676.2 0) (hide yes) (show_name no) (do_not_autoplace no) (effects (font (size 1.27 1.27)) (justify left top)))
  (property "Mouser Part Number" "" (at 77.47 776.2 0) (hide yes) (show_name no) (do_not_autoplace no) (effects (font (size 1.27 1.27)) (justify left top)))
  (property "Mouser Price/Stock" "" (at 77.47 876.2 0) (hide yes) (show_name no) (do_not_autoplace no) (effects (font (size 1.27 1.27)) (justify left top)))
  (property "Arrow Part Number" "2604-1103" (at 77.47 976.2 0) (hide yes) (show_name no) (do_not_autoplace no) (effects (font (size 1.27 1.27)) (justify left top)))
  (property "Arrow Price/Stock" "https://www.arrow.com/en/products/2604-1103/wago-kontakttechnik-gmbh?utm_currency=USD&region=nac" (at 77.47 1076.2 0) (hide yes) (show_name no) (do_not_autoplace no) (effects (font (size 1.27 1.27)) (justify left top)))
  (pin "2")
  (pin "5")
  (pin "1")
  (pin "6")
  (pin "3")
  (pin "4"))
 (symbol
  (lib_id "SamacSys_Parts:66.9040-21")
  (at 134.62 88.9 270)
  (unit 1)
  (body_style 1)
  (exclude_from_sim no)
  (in_bom yes)
  (on_board yes)
  (in_pos_files yes)
  (dnp no)
  (fields_autoplaced yes)
  (property "Reference" "J5" (at 125.73 100.3301 90) (show_name no) (do_not_autoplace no) (effects (font (size 1.27 1.27)) (justify right)))
  (property "Value" "66.9040-21" (at 125.73 97.7901 90) (show_name no) (do_not_autoplace no) (effects (font (size 1.27 1.27)) (justify right)))
  (property "Footprint" "vfd_lib:66904021" (at 39.7 105.41 0) (hide yes) (show_name no) (do_not_autoplace no) (effects (font (size 1.27 1.27)) (justify left top)))
  (property "Datasheet" "https://www.staubli.com/content/dam/ecs/technical-documentation/datasheets/TM/66.9040_en.pdf" (at -60.3 105.41 0) (hide yes) (show_name no) (do_not_autoplace no) (effects (font (size 1.27 1.27)) (justify left top)))
  (property "Description" "Staubli Black Female Banana Socket, 4 mm Connector, Solder Termination, 24A, 1000V, Gold Plating" (at 134.62 88.9 0) (hide yes) (show_name no) (do_not_autoplace no) (effects (font (size 1.27 1.27))))
  (property "Height" "11.5" (at -260.3 105.41 0) (hide yes) (show_name no) (do_not_autoplace no) (effects (font (size 1.27 1.27)) (justify left top)))
  (property "Farnell Part Number" "" (at -360.3 105.41 0) (hide yes) (show_name no) (do_not_autoplace no) (effects (font (size 1.27 1.27)) (justify left top)))
  (property "Farnell Price/Stock" "" (at -460.3 105.41 0) (hide yes) (show_name no) (do_not_autoplace no) (effects (font (size 1.27 1.27)) (justify left top)))
  (property "Manufacturer_Name" "STAUBLI" (at -560.3 105.41 0) (hide yes) (show_name no) (do_not_autoplace no) (effects (font (size 1.27 1.27)) (justify left top)))
  (property "Manufacturer_Part_Number" "66.9040-21" (at -660.3 105.41 0) (hide yes) (show_name no) (do_not_autoplace no) (effects (font (size 1.27 1.27)) (justify left top)))
  (pin "2")
  (pin "3")
  (pin "4")
  (pin "1")
  (pin "5")))
